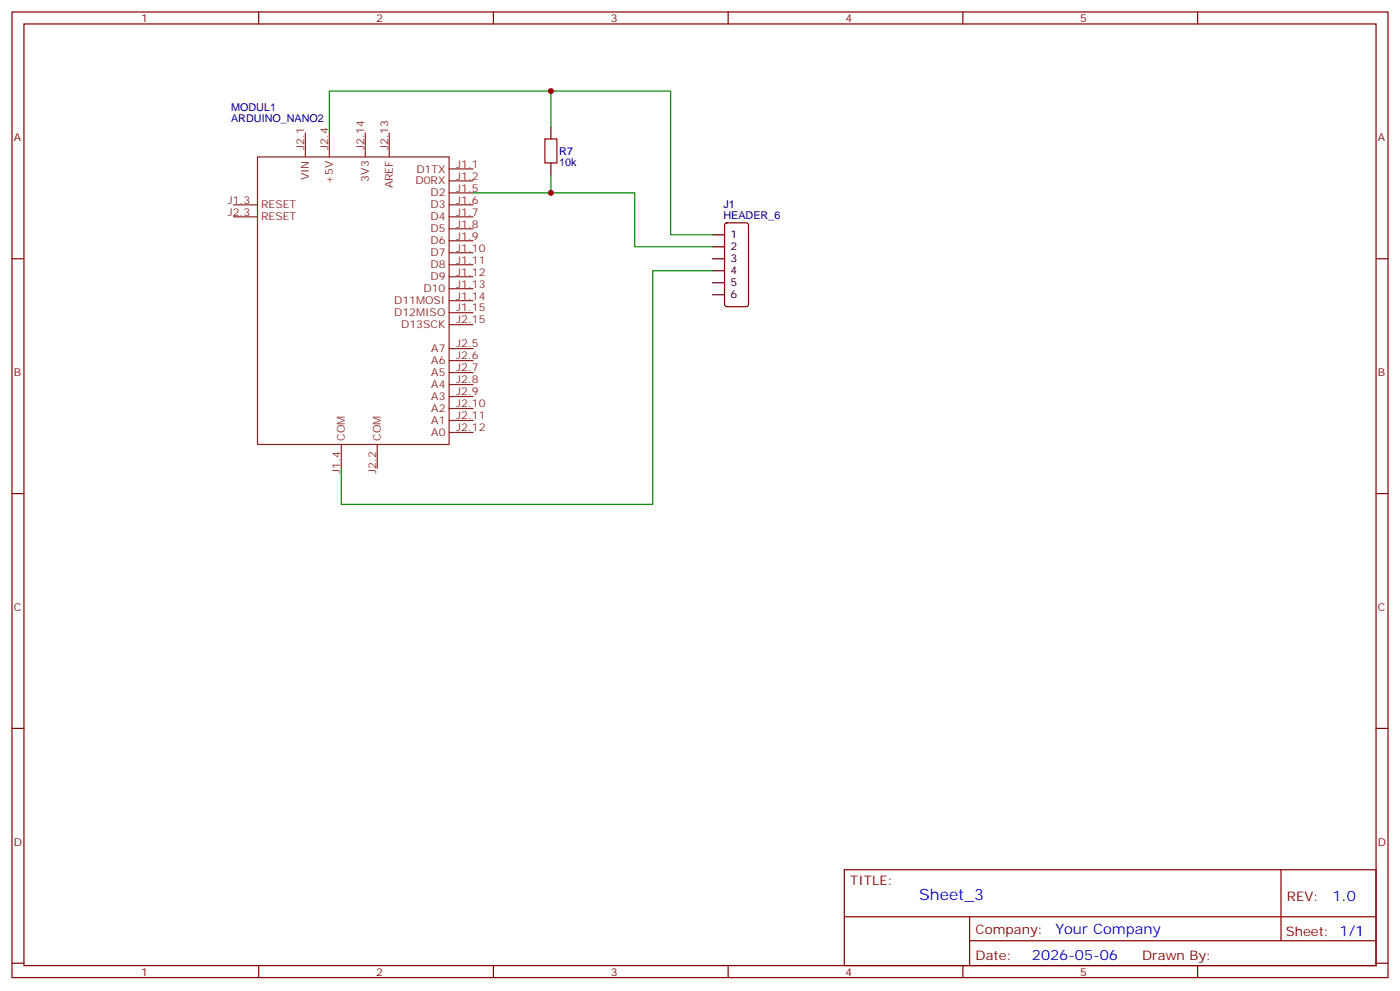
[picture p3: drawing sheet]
<svg xmlns="http://www.w3.org/2000/svg" width="412mm" height="292mm" viewBox="0 0 412 292" stroke-linecap="round" stroke-linejoin="round" font-family="sans-serif">
<g fill="none" stroke="#870000" stroke-width=".35">
<path d="M3.5 3.5h405.4v284.4h-405.4zM7.1 7.1h398.2v277.2h-398.2zM76.2 3.5v3.6M145.3 3.5v3.6M214.5 3.5v3.6M283.6 3.5v3.6M352.8 3.5v3.6M162.3 37.4v3.5M162.3 48v3.5M3.5 76.2h3.6M213.7 65.8l.4-.2h5.7l.6 .4 .1 23.6-.5 .7h-5.9l-.6-.5-.1-23.5zM405.3 76.2h3.6"/>
<path d="M3.5 145.3h3.6M405.3 145.3h3.6M3.5 214.5h3.6M405.3 214.5h3.6M248.7 256.1h156.6v28.2h-156.6zM377.3 256.1v20.9M248.7 270h156.5M285.6 277h119.6M285.6 270v14.1M3.5 283.6h3.6M76.2 284.3v3.6M145.3 284.3v3.6"/>
<path d="M214.5 284.3v3.6M283.6 284.3v3.6M352.8 284.3v3.6M405.3 283.6h3.6"/>
</g>
<g fill="none" stroke="#8c2424" stroke-width=".35">
<path d="M90 39.2v7M97 39.2v7M107.6 39.2v7M114.7 39.2v7M75.8 46.2h56.5v84.7h-56.5zM132.3 49.7h7M132.3 53.3h7M132.3 56.8h7M68.8 60.3h7M68.8 63.9h7M132.3 60.3h7M132.3 63.9h7"/>
<path d="M132.3 67.4h7M132.3 70.9h7M132.3 74.4h7M132.3 78h7M132.3 81.5h7M132.3 85h7M132.3 88.5h7M132.3 92.1h7M132.3 95.6h7M132.3 102.7h7M132.3 106.2h7M132.3 109.7h7"/>
<path d="M132.3 113.2h7M132.3 116.8h7M100.5 130.9v7M111.1 130.9v7M132.3 120.3h7M132.3 123.8h7M132.3 127.4h7"/>
</g>
<path d="M209.9 79.7h3.5M209.9 76.2h3.5M209.9 72.7h3.5M209.9 69.1h3.5M209.9 86.8h3.5M209.9 83.3h3.5" fill="none" stroke="#000" stroke-width=".35"/>
<path d="M97 39.2v-12.4h100.6v42.3h12.3M162.3 26.8v10.6M139.3 56.8h47.7v15.9h22.9M162.3 51.5v5.3M209.9 79.7h-17.6v68.8h-91.8v-10.6" fill="none" stroke="#008700" stroke-width=".35"/>
<path d="M160.5 40.9h3.5v7.1h-3.5z" fill="none" stroke="#a10000" stroke-width=".35"/>
<g fill="#c00">
<circle cx="162.3" cy="26.8" r=".88"/>
<circle cx="162.3" cy="56.8" r=".88"/>
</g>
<text font-size="4.6" fill="#00f" x="270.8" y="265.1">Sheet_3</text>
<g font-size="4.2" fill="#00f">
<text x="392.5" y="265.4">1.0</text>
<text x="310.9" y="274.9">Your Company</text>
<text x="304" y="282.7">2026-05-06</text>
</g>
<g font-size="3.9" fill="#800">
<text x="250.5" y="260.7">TITLE:</text>
<text x="379.1" y="265.4">REV:</text>
<text x="287.4" y="274.9">Company:</text>
<text x="378.7" y="275.5">Sheet: 1/1</text>
<text x="287.4" y="282.6">Date:</text>
<text x="336.4" y="282.7">Drawn By:</text>
</g>
<g font-size="3.2" fill="#800">
<text x="41.6" y="6.5">1</text>
<text x="110.8" y="6.5">2</text>
<text x="179.9" y="6.5">3</text>
<text x="249.1" y="6.5">4</text>
<text x="318.2" y="6.5">5</text>
<text x="4.1" y="41.6">A</text>
<text x="405.9" y="41.6">A</text>
<text x="4.1" y="110.8">B</text>
<text x="405.9" y="110.8">B</text>
<text x="4.1" y="179.9">C</text>
<text x="405.9" y="179.9">C</text>
<text x="4.1" y="249.1">D</text>
<text x="405.9" y="249.1">D</text>
<text x="41.6" y="287.3">1</text>
<text x="110.8" y="287.3">2</text>
<text x="179.9" y="287.3">3</text>
<text x="249.1" y="287.3">4</text>
<text x="318.2" y="287.3">5</text>
</g>
<g font-size="3.2" fill="#000080">
<text x="68.1" y="32.7">MODUL1</text>
<text x="68.1" y="36">ARDUINO_NANO2</text>
<text x="164.7" y="45.6">R7</text>
<text x="164.7" y="48.8">10k</text>
<text x="213.1" y="64.6">HEADER_6</text>
<text x="213.1" y="61.3">J1</text>
</g>
<g font-size="3.2" fill="#8d2323">
<text x="89.6" y="44.1" transform="rotate(-90 89.6 44.1)">J2.1</text>
<text x="96.7" y="44.1" transform="rotate(-90 96.7 44.1)">J2.4</text>
<text x="107.2" y="44.1" transform="rotate(-90 107.2 44.1)">J2.14</text>
<text x="114.3" y="44.1" transform="rotate(-90 114.3 44.1)">J2.13</text>
<text x="91" y="53.1" transform="rotate(-90 91 53.1)">VIN</text>
<text x="108.7" y="53.5" transform="rotate(-90 108.7 53.5)">3V3</text>
<text x="122.6" y="50.8">D1TX</text>
<text x="134.4" y="49.4">J1.1</text>
<text x="134.4" y="52.9">J1.2</text>
<text x="67.1" y="60">J1.3</text>
<text x="98.1" y="54.1" transform="rotate(-90 98.1 54.1)">+5V</text>
<text x="115.7" y="55.5" transform="rotate(-90 115.7 55.5)">AREF</text>
<text x="122.4" y="54.3">D0RX</text>
<text x="126.8" y="57.9">D2</text>
<text x="134.4" y="56.4">J1.5</text>
<text x="134.4" y="60">J1.6</text>
<text x="67.1" y="63.5">J2.3</text>
<text x="76.9" y="61.4">RESET</text>
<text x="76.9" y="64.9">RESET</text>
<text x="126.8" y="61.4">D3</text>
<text x="126.8" y="64.9">D4</text>
<text x="134.4" y="63.5">J1.7</text>
<text x="126.8" y="68.4">D5</text>
<text x="126.8" y="72">D6</text>
<text x="134.4" y="67">J1.8</text>
<text x="134.4" y="70.6">J1.9</text>
<text x="126.8" y="75.5">D7</text>
<text x="134.4" y="74.1">J1.10</text>
<text x="134.4" y="77.6">J1.11</text>
<text x="126.8" y="79">D8</text>
<text x="126.8" y="82.5">D9</text>
<text x="134.4" y="81.1">J1.12</text>
<text x="116.1" y="89.6">D11MOSI</text>
<text x="124.8" y="86.1">D10</text>
<text x="134.4" y="84.7">J1.13</text>
<text x="134.4" y="88.2">J1.14</text>
<text x="116.1" y="93.1">D12MISO</text>
<text x="134.4" y="91.7">J1.15</text>
<text x="134.4" y="95.2">J2.15</text>
<text x="118.2" y="96.7">D13SCK</text>
<text x="127" y="103.7">A7</text>
<text x="127" y="107.2">A6</text>
<text x="134.4" y="102.3">J2.5</text>
<text x="134.4" y="105.8">J2.6</text>
<text x="127" y="110.8">A5</text>
<text x="134.4" y="109.4">J2.7</text>
<text x="134.4" y="112.9">J2.8</text>
<text x="127" y="114.3">A4</text>
<text x="127" y="117.8">A3</text>
<text x="134.4" y="116.4">J2.9</text>
<text x="134.4" y="119.9">J2.10</text>
<text x="127" y="121.4">A2</text>
<text x="127" y="124.9">A1</text>
<text x="134.4" y="123.5">J2.11</text>
<text x="101.6" y="129.8" transform="rotate(-90 101.6 129.8)">COM</text>
<text x="112.2" y="129.8" transform="rotate(-90 112.2 129.8)">COM</text>
<text x="127" y="128.4">A0</text>
<text x="134.4" y="127">J2.12</text>
<text x="100.2" y="139.6" transform="rotate(-90 100.2 139.6)">J1.4</text>
<text x="110.8" y="139.6" transform="rotate(-90 110.8 139.6)">J2.2</text>
</g>
<g font-size="3.2">
<text x="215.2" y="70.2">1</text>
<text x="215.2" y="77.3">3</text>
<text x="215.2" y="73.7">2</text>
<text x="215.2" y="80.8">4</text>
<text x="215.2" y="87.8">6</text>
<text x="215.2" y="84.3">5</text>
</g>
</svg>
